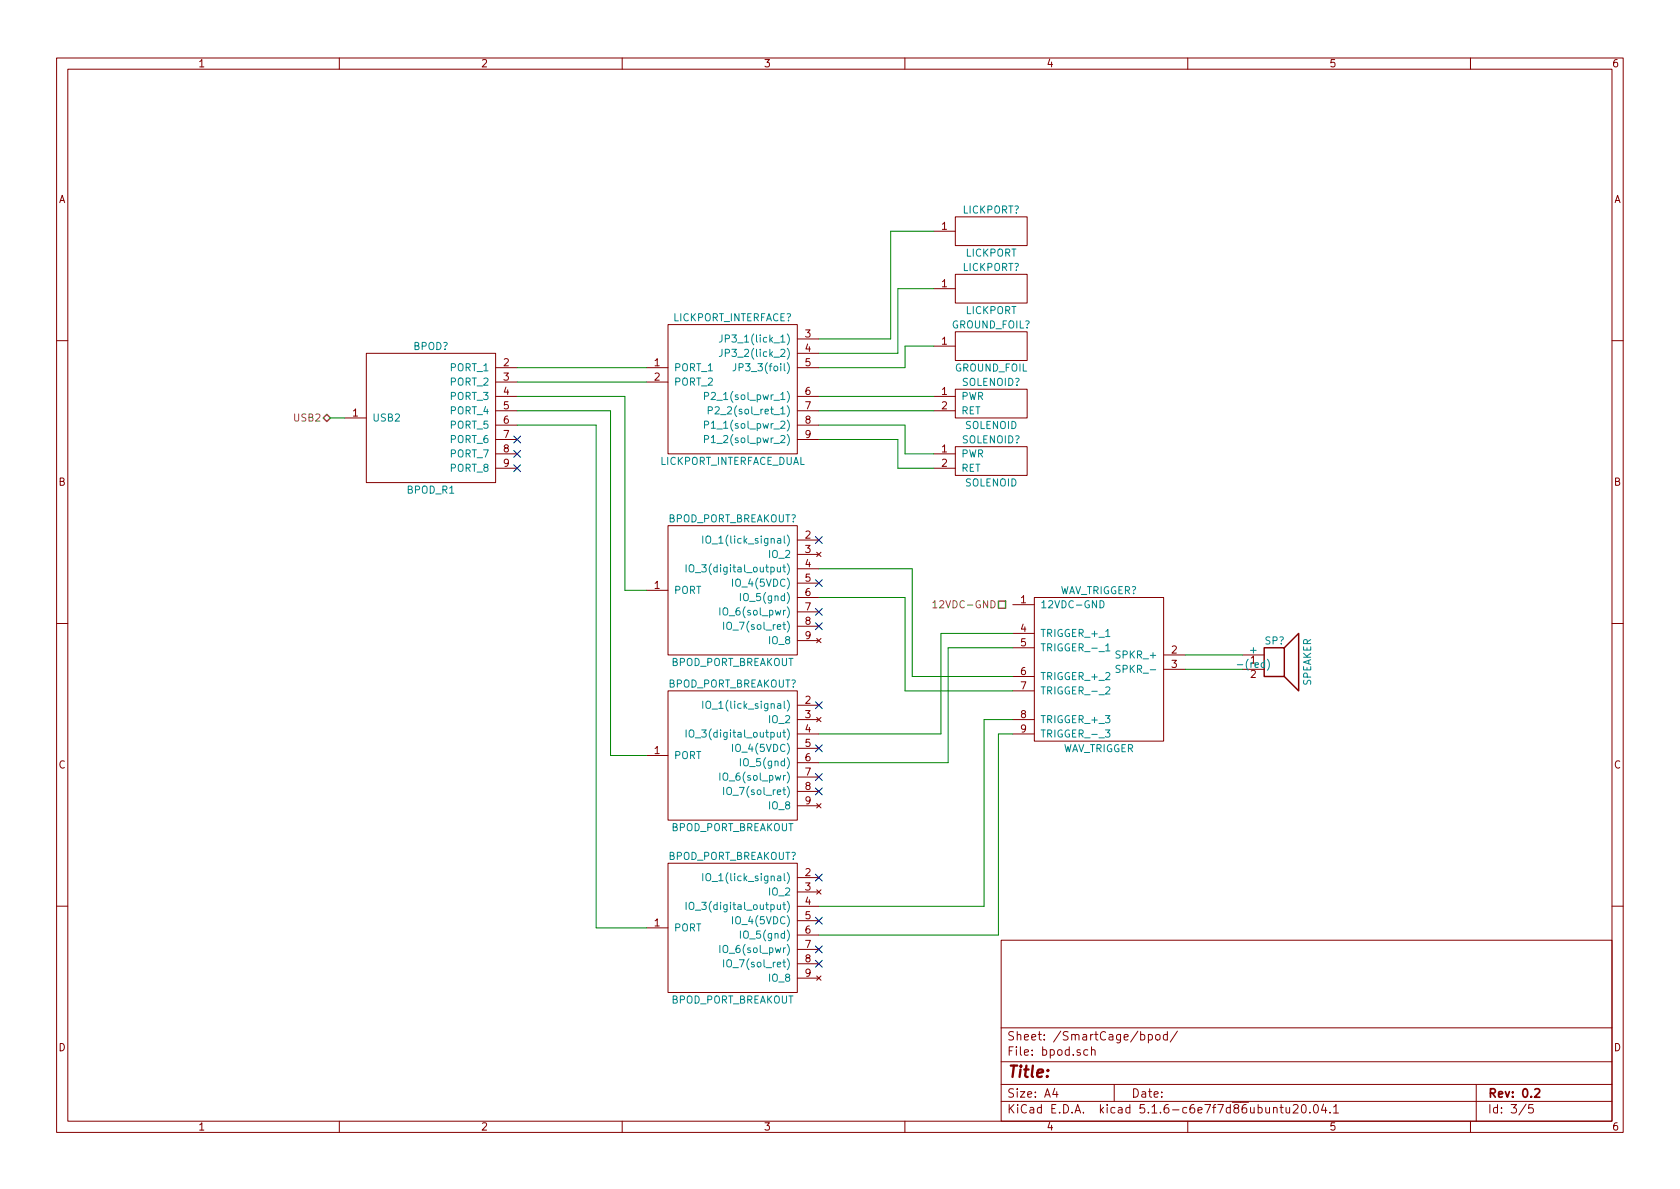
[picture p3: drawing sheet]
EESchema Schematic File Version 4
EELAYER 30 0
EELAYER END
$Descr A4 11693 8268
encoding utf-8
Sheet 3 5
Title ""
Date ""
Rev "0.2"
Comp ""
Comment1 ""
Comment2 ""
Comment3 ""
Comment4 ""
$EndDescr
Text HLabel 2300 2900 0    50   BiDi ~ 0
USB2
$Comp
L smart_cage_wiring:BPOD_R1 BPOD?
U 1 1
P 3000 2900
F 0 "BPOD?" H 3000 3400 50  0000 C CNN
F 1 "BPOD_R1" H 3000 2400 50  0000 C CNN
F 2 "" H 3000 2900 50  0001 C CNN
F 3 "" H 3000 2900 50  0001 C CNN
F 4 "sanworks" H 3000 2900 50  0001 C CNN "Vendor"
F 5 "1027" H 3000 2900 50  0001 C CNN "PartNumber"
F 6 "Bpod State Machine r1" H 3000 2900 50  0001 C CNN "Description"
	1    3000 2900
	1    0    0    -1  
$EndComp
Wire Wire Line
	2300 2900 2400 2900
$Comp
L smart_cage_wiring:SOLENOID SOLENOID?
U 1 1
P 6900 2800
F 0 "SOLENOID?" H 6900 2950 50  0000 C CNN
F 1 "SOLENOID" H 6900 2650 50  0000 C CNN
F 2 "" H 6900 2800 50  0001 C CNN
F 3 "" H 6900 2800 50  0001 C CNN
	1    6900 2800
	1    0    0    -1  
$EndComp
$Comp
L smart_cage_wiring:SOLENOID SOLENOID?
U 1 1
P 6900 3200
F 0 "SOLENOID?" H 6900 3350 50  0000 C CNN
F 1 "SOLENOID" H 6900 3050 50  0000 C CNN
F 2 "" H 6900 3200 50  0001 C CNN
F 3 "" H 6900 3200 50  0001 C CNN
	1    6900 3200
	1    0    0    -1  
$EndComp
Wire Wire Line
	5700 2750 6500 2750
Wire Wire Line
	5700 2850 6500 2850
Wire Wire Line
	5700 2950 6300 2950
Wire Wire Line
	6300 2950 6300 3150
Wire Wire Line
	6300 3150 6500 3150
Wire Wire Line
	6500 3250 6250 3250
Wire Wire Line
	6250 3250 6250 3050
Wire Wire Line
	6250 3050 5700 3050
$Comp
L smart_cage_wiring:LICKPORT_INTERFACE_DUAL LICKPORT_INTERFACE?
U 1 1
P 5100 2700
F 0 "LICKPORT_INTERFACE?" H 5100 3200 50  0000 C CNN
F 1 "LICKPORT_INTERFACE_DUAL" H 5100 2200 50  0000 C CNN
F 2 "" H 5100 2700 50  0001 C CNN
F 3 "" H 5100 2700 50  0001 C CNN
F 4 "jet" H 5100 2700 50  0001 C CNN "Vendor"
F 5 "dual lickport" H 5100 2700 50  0001 C CNN "Description"
	1    5100 2700
	1    0    0    -1  
$EndComp
$Comp
L smart_cage_wiring:LICKPORT LICKPORT?
U 1 1
P 6900 1600
F 0 "LICKPORT?" H 6900 1750 50  0000 C CNN
F 1 "LICKPORT" H 6900 1450 50  0000 C CNN
F 2 "" H 6900 1600 50  0001 C CNN
F 3 "" H 6900 1600 50  0001 C CNN
	1    6900 1600
	1    0    0    -1  
$EndComp
$Comp
L smart_cage_wiring:LICKPORT LICKPORT?
U 1 1
P 6900 2000
F 0 "LICKPORT?" H 6900 2150 50  0000 C CNN
F 1 "LICKPORT" H 6900 1850 50  0000 C CNN
F 2 "" H 6900 2000 50  0001 C CNN
F 3 "" H 6900 2000 50  0001 C CNN
	1    6900 2000
	1    0    0    -1  
$EndComp
$Comp
L smart_cage_wiring:GROUND_FOIL GROUND_FOIL?
U 1 1
P 6900 2400
F 0 "GROUND_FOIL?" H 6900 2550 50  0000 C CNN
F 1 "GROUND_FOIL" H 6900 2250 50  0000 C CNN
F 2 "" H 6900 2400 50  0001 C CNN
F 3 "" H 6900 2400 50  0001 C CNN
	1    6900 2400
	1    0    0    -1  
$EndComp
Wire Wire Line
	5700 2550 6300 2550
Wire Wire Line
	6300 2550 6300 2400
Wire Wire Line
	6300 2400 6500 2400
Wire Wire Line
	5700 2450 6250 2450
Wire Wire Line
	6250 2450 6250 2000
Wire Wire Line
	6250 2000 6500 2000
Wire Wire Line
	5700 2350 6200 2350
Wire Wire Line
	6200 2350 6200 1600
Wire Wire Line
	6200 1600 6500 1600
Wire Wire Line
	3600 2550 4500 2550
Wire Wire Line
	3600 2650 4500 2650
Text HLabel 7000 4200 0    50   UnSpc ~ 0
12VDC-GND
$Comp
L smart_cage_wiring:BPOD_PORT_BREAKOUT BPOD_PORT_BREAKOUT?
U 1 1
P 5100 4100
F 0 "BPOD_PORT_BREAKOUT?" H 5100 4600 50  0000 C CNN
F 1 "BPOD_PORT_BREAKOUT" H 5100 3600 50  0000 C CNN
F 2 "" H 5100 4100 50  0001 C CNN
F 3 "" H 5100 4100 50  0001 C CNN
F 4 "mouser" H 5100 4100 50  0001 C CNN "Vendor"
F 5 "992-RJ45-TERM " H 5100 4100 50  0001 C CNN "PartNumber"
F 6 "Terminal Block Interface Modules RJ45 BREAKOUT BOARD" H 5100 4100 50  0001 C CNN "Description"
	1    5100 4100
	1    0    0    -1  
$EndComp
$Comp
L smart_cage_wiring:BPOD_PORT_BREAKOUT BPOD_PORT_BREAKOUT?
U 1 1
P 5100 5250
F 0 "BPOD_PORT_BREAKOUT?" H 5100 5750 50  0000 C CNN
F 1 "BPOD_PORT_BREAKOUT" H 5100 4750 50  0000 C CNN
F 2 "" H 5100 5250 50  0001 C CNN
F 3 "" H 5100 5250 50  0001 C CNN
F 4 "mouser" H 5100 5250 50  0001 C CNN "Vendor"
F 5 "992-RJ45-TERM " H 5100 5250 50  0001 C CNN "PartNumber"
F 6 "Terminal Block Interface Modules RJ45 BREAKOUT BOARD" H 5100 5250 50  0001 C CNN "Description"
	1    5100 5250
	1    0    0    -1  
$EndComp
$Comp
L smart_cage_wiring:BPOD_PORT_BREAKOUT BPOD_PORT_BREAKOUT?
U 1 1
P 5100 6450
F 0 "BPOD_PORT_BREAKOUT?" H 5100 6950 50  0000 C CNN
F 1 "BPOD_PORT_BREAKOUT" H 5100 5950 50  0000 C CNN
F 2 "" H 5100 6450 50  0001 C CNN
F 3 "" H 5100 6450 50  0001 C CNN
F 4 "mouser" H 5100 6450 50  0001 C CNN "Vendor"
F 5 "992-RJ45-TERM " H 5100 6450 50  0001 C CNN "PartNumber"
F 6 "Terminal Block Interface Modules RJ45 BREAKOUT BOARD" H 5100 6450 50  0001 C CNN "Description"
	1    5100 6450
	1    0    0    -1  
$EndComp
NoConn ~ 3600 3250
NoConn ~ 3600 3150
NoConn ~ 3600 3050
Wire Wire Line
	3600 2750 4350 2750
Wire Wire Line
	4350 2750 4350 4100
Wire Wire Line
	4350 4100 4500 4100
Wire Wire Line
	3600 2850 4250 2850
Wire Wire Line
	4250 2850 4250 5250
Wire Wire Line
	4250 5250 4500 5250
Wire Wire Line
	3600 2950 4150 2950
Wire Wire Line
	4150 2950 4150 6450
Wire Wire Line
	4150 6450 4500 6450
NoConn ~ 5700 3750
NoConn ~ 5700 4050
NoConn ~ 5700 4250
NoConn ~ 5700 4350
NoConn ~ 5700 4900
NoConn ~ 5700 5200
NoConn ~ 5700 5400
NoConn ~ 5700 5500
NoConn ~ 5700 6100
NoConn ~ 5700 6400
NoConn ~ 5700 6600
NoConn ~ 5700 6700
$Comp
L smart_cage_wiring:WAV_TRIGGER WAV_TRIGGER?
U 1 1
P 7650 4600
F 0 "WAV_TRIGGER?" H 7650 5100 50  0000 C CNN
F 1 "WAV_TRIGGER" H 7650 4000 50  0000 C CNN
F 2 "" H 7650 4600 50  0001 C CNN
F 3 "" H 7650 4600 50  0001 C CNN
F 4 "sparkfun" H 7650 4600 50  0001 C CNN "Vendor"
F 5 "WIG-13660" H 7650 4600 50  0001 C CNN "PartNumber"
F 6 "robertsonics WAV Trigger" H 7650 4600 50  0001 C CNN "Description"
	1    7650 4600
	1    0    0    -1  
$EndComp
Wire Wire Line
	5700 5100 6550 5100
Wire Wire Line
	6550 5100 6550 4400
Wire Wire Line
	6550 4400 7050 4400
Wire Wire Line
	5700 5300 6600 5300
Wire Wire Line
	6600 5300 6600 4500
Wire Wire Line
	6600 4500 7050 4500
Wire Wire Line
	5700 3950 6350 3950
Wire Wire Line
	6350 3950 6350 4700
Wire Wire Line
	6350 4700 7050 4700
Wire Wire Line
	5700 4150 6300 4150
Wire Wire Line
	6300 4150 6300 4800
Wire Wire Line
	6300 4800 7050 4800
Wire Wire Line
	5700 6300 6850 6300
Wire Wire Line
	6850 6300 6850 5000
Wire Wire Line
	6850 5000 7050 5000
Wire Wire Line
	5700 6500 6950 6500
Wire Wire Line
	6950 6500 6950 5100
Wire Wire Line
	6950 5100 7050 5100
$Comp
L smart_cage_wiring:SPEAKER SP?
U 1 1
P 8900 4550
F 0 "SP?" H 8800 4650 50  0000 L CNN
F 1 "SPEAKER" V 9100 4500 50  0000 C CNN
F 2 "" H 8900 4350 50  0001 C CNN
F 3 "" H 8890 4500 50  0001 C CNN
F 4 "Audax" H 8900 4550 50  0001 C CNN "Vendor"
F 5 "tw025a20" H 8900 4550 50  0001 C CNN "PartNumber"
F 6 "Audax TW025A20 1in Titanium Dome Tweeter" H 8900 4550 50  0001 C CNN "Description"
	1    8900 4550
	1    0    0    -1  
$EndComp
Wire Wire Line
	8250 4550 8650 4550
Wire Wire Line
	8250 4650 8650 4650
$EndSCHEMATC
